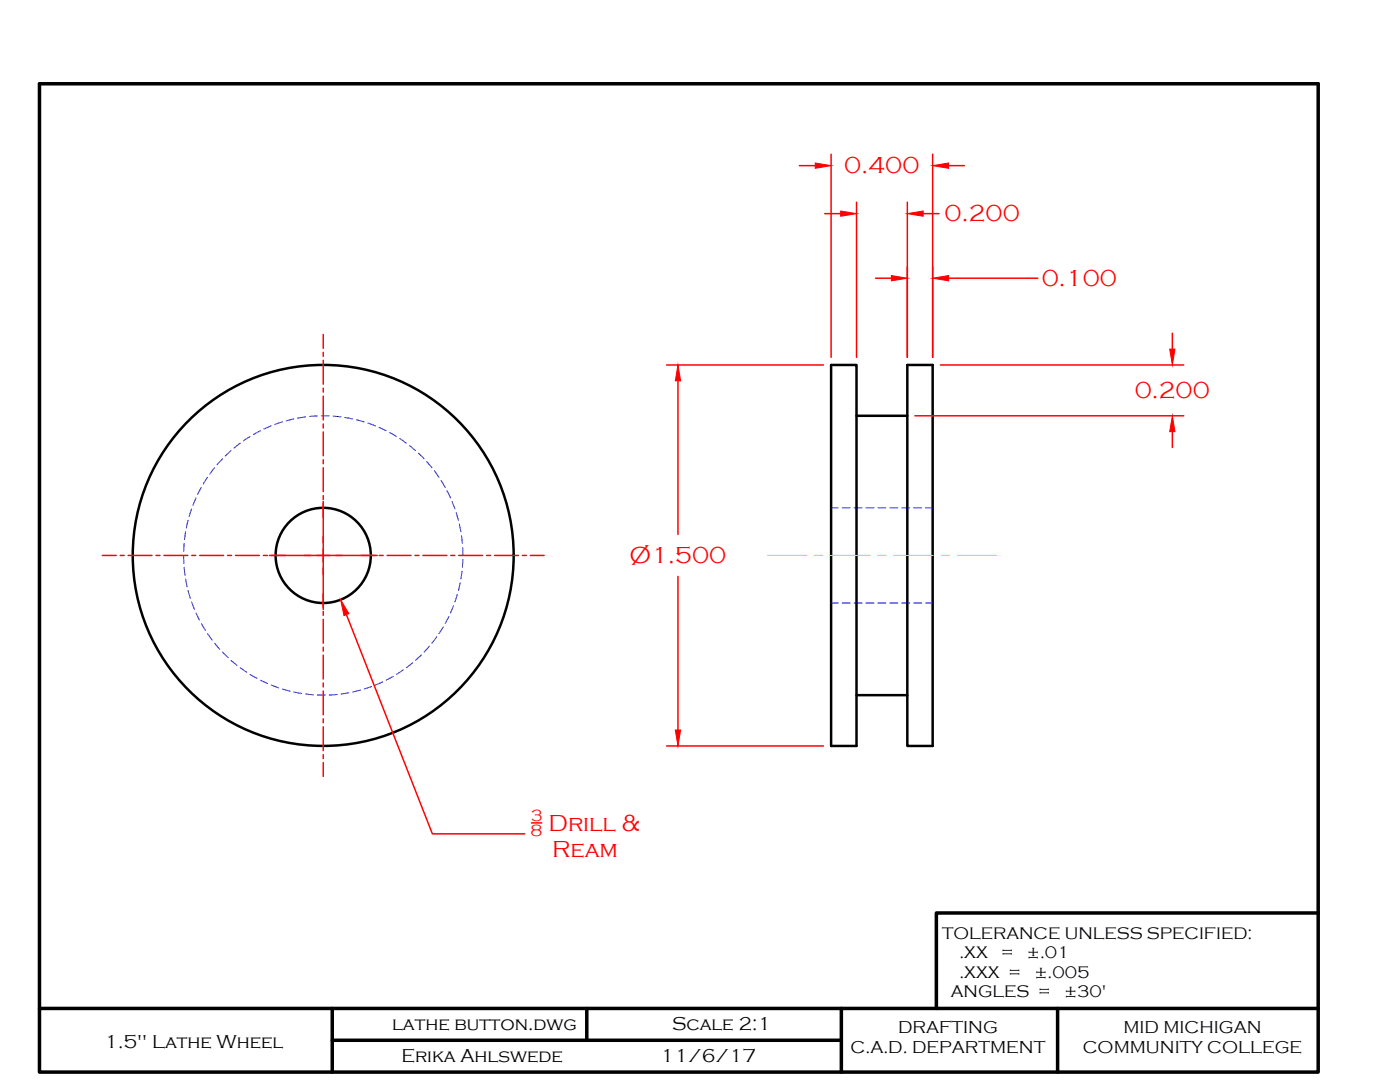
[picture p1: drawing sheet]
<svg xmlns="http://www.w3.org/2000/svg" width="279mm" height="216mm" viewBox="0 0 279 216" stroke-linecap="round" stroke-linejoin="round" font-family="sans-serif">
<!-- layer: OBJECT LINES -->
<g fill="none" stroke="#000" stroke-width=".5">
<path d="M165.9 72.8h5v76h-5zM181.1 72.8h5v76h-5zM170.9 83h10.2M170.9 138.7h10.2"/>
<circle cx="64.5" cy="110.8" r="38"/>
<circle cx="64.5" cy="110.8" r="9.5"/>
</g>
<!-- layer: HIDDEN -->
<g fill="none" stroke="#00f" stroke-width=".2">
<path d="M39.1 99.4l-.6 1.4M40.2 97.2l-.8 1.5M41.4 95.2l-.8 1.4M42.8 93.3l-.9 1.3M44.4 91.5l-1.1 1.2M46.1 89.9l-1.2 1.1M47.9 88.4l-1.2 1M49.9 87.1l-1.3 .9M52 86l-1.4 .7M54.1 85l-1.4 .6M56.3 84.2l-1.4 .5M58.6 83.6l-1.5 .4"/>
<path d="M61 83.2l-1.6 .2M63.3 83l-1.5 .1M64.1 83h1.6M66.5 83l1.6 .2M68.8 83.3l1.6 .3M71.2 83.8l1.5 .4M73.4 84.4l1.5 .6M75.6 85.3l1.5 .7M77.8 86.3l1.3 .8M79.8 87.5l1.3 .9M81.7 88.9l1.2 1M83.5 90.4l1.1 1.1"/>
<path d="M85.2 92.1l1 1.2M86.7 94l.9 1.2M88 95.9l.8 1.3M89.2 97.9l.7 1.4M36.6 110.8l.1 1.6M36.7 108.5v1.5M36.7 113.2l.2 1.6M37 106.1l-.2 1.6M37 115.6l.4 1.5M37.5 103.8l-.3 1.6M37.5 117.9l.5 1.5M38.2 101.6l-.4 1.5"/>
<path d="M90.2 100.1l.6 1.5M91 102.3l.5 1.5M91.3 118.6l-.5 1.5M91.7 104.6l.3 1.5M91.8 116.3l-.3 1.5M92.1 106.9l.2 1.6M92.2 114l-.2 1.5M92.3 109.3l.1 1.5M92.4 111.6l-.1 1.6M165.9 101.3h1.4M168.1 101.3h1.6M170.4 101.3h1.6"/>
<path d="M172.8 101.3h1.6M175.2 101.3h1.6M177.6 101.3h1.6M180 101.3h1.6M182.4 101.3h1.5M184.7 101.3h1.4M38.2 120.1l.6 1.5M39.1 122.3l.7 1.4M40.2 124.4l.8 1.4M41.4 126.4l.9 1.3M42.8 128.3l1.1 1.3M44.4 130.1l1.1 1.1"/>
<path d="M46.1 131.8l1.2 1M47.9 133.2l1.3 .9M49.9 134.6l1.4 .8M52 135.7l1.4 .7M54.1 136.7l1.5 .5M56.4 137.5l1.5 .4M58.6 138.1l1.6 .3M61 138.5l1.6 .1M63.3 138.7h1.6M67.3 138.6l-1.6 .1M69.6 138.2l-1.5 .3M71.9 137.7l-1.5 .4"/>
<path d="M74.2 137l-1.5 .5M76.4 136.1l-1.5 .6M78.5 135l-1.4 .7M80.4 133.7l-1.3 .9M82.3 132.3l-1.2 .9M84.1 130.7l-1.2 1.1M85.7 128.9l-1.1 1.2M87.2 127.1l-1 1.2M88.5 125.1l-.9 1.3M89.6 123l-.7 1.4M90.5 120.8l-.6 1.5M165.9 120.3h1.4"/>
<path d="M168.1 120.3h1.6M170.4 120.3h1.6M172.8 120.3h1.6M175.2 120.3h1.6M177.6 120.3h1.6M180 120.3h1.6M182.4 120.3h1.5M184.7 120.3h1.4"/>
</g>
<!-- layer: CENTERLINE -->
<path d="M153.2 110.8h7.7M162.5 110.8h1.6M165.7 110.8h7.9M175.2 110.8h1.6M178.4 110.8h7.9M187.9 110.8h1.6M191.1 110.8h7.7" fill="none" stroke="#0f0" stroke-width=".2"/>
<!-- layer: DIMENSIONS -->
<g fill="none" stroke="#f00" stroke-width=".3">
<path d="M159.5 33.1h3.2M165.9 30.8v40.5M186.1 30.8v40.5M189.3 33.1h3.2M164.6 42.6h3.2M170.9 40.3v31M174.7 55.5h3.2M181.1 40.3v31M184.2 42.6h3.2M189.3 55.5h17.8M64.5 66.7v2.8M64.5 70.3v.8"/>
<path d="M64.5 71.9v4.8M64.5 77.5v.7M64.5 79v4.8M133 72.8h31.3M135.3 76v30.7M187.7 72.8h48.5M234 66.5v3.2M64.5 84.6v.8M64.5 86.2v4.7M64.5 91.7v.8M64.5 93.3v4.8M64.5 98.9v.8"/>
<path d="M182.6 83h53.6M234 86.1v3.2M20.4 110.8h2.8M24 110.8h.8M25.6 110.8h4.7M31.1 110.8h.8M32.7 110.8h4.8M38.3 110.8h.8M39.9 110.8h4.7M45.4 110.8h.8M47 110.8h4.8M52.6 110.8h.8"/>
<path d="M53.7 110.8h21.6M64.5 100.1v21.5M75.7 110.8h.8M77.3 110.8h4.7M82.8 110.8h.8M84.4 110.8h4.8M90 110.8h.8M91.5 110.8h4.8M97.1 110.8h.8M98.7 110.8h4.8M104.2 110.8h.8M105.8 110.8h2.8"/>
<path d="M135.3 115v30.7M64.5 122v.8M64.5 123.6v4.7M64.5 129.1v.8M64.5 130.7v4.8M64.5 136.3v.8M64.5 137.9v4.7M69.1 122.6l17.2 43.8h18.4M64.5 143.4v.8M64.5 145v4.8M64.5 150.6v.8M64.5 152.2v2.7"/>
<path d="M133 148.8h31.3M106.1 164.2h2"/>
</g>
<g fill="#f00" stroke="#f00" stroke-width=".2">
<path d="M68 119.7l1.6 2.7-1 .4z"/>
<path d="M162.7 32.5l3.2 .6-3.2 .5z"/>
<path d="M186.1 33.1l3.2-.6v1.1z"/>
<path d="M167.8 42.1l3.1 .5-3.1 .6z"/>
<path d="M181.1 42.6l3.1-.5v1.1z"/>
<path d="M177.9 55l3.2 .5-3.2 .5z"/>
<path d="M186.1 55.5l3.2-.5v1z"/>
<path d="M234 83l.5 3.1h-1.1z"/>
<path d="M233.4 69.7h1.1l-.5 3.1z"/>
<path d="M135.3 72.8l.5 3.2h-1z"/>
<path d="M134.8 145.7h1l-.5 3.1z"/>
</g>
<!-- layer: OBJECT LINES -->
<path d="M7.9 16.7h255.2" fill="none" stroke="#000" stroke-width=".7"/>
<!-- layer: BORDER -->
<path d="M7.9 16.7v197.2h255.2v-197.2M7.9 201.2h255.2M66.3 201.2v12.7M66.3 207.6h101.6M117.1 201.2v6.4M167.9 201.2v12.7M211.1 201.2v12.7" fill="none" stroke="#000" stroke-width=".7"/>
<!-- layer: OBJECT LINES -->
<path d="M7.9 16.7h255.2v184.5h-255.2z" fill="none" stroke="#000" stroke-width=".2"/>
<!-- layer: Title Block -->
<path d="M263.1 182.2h-76.2v19" fill="none" stroke="#000" stroke-width=".7"/>
<g font-size="4.8" fill="#f00">
<text x="168.5" y="34.6">0.400</text>
<text x="188.5" y="44.1">0.200</text>
<text x="207.9" y="57.1">0.100</text>
<text x="226.5" y="79.4">0.200</text>
<text x="125.6" y="112.3">Ø1.500</text>
<text x="109.4" y="165.8">Drill &amp;</text>
<text x="110.2" y="171.1">Ream</text>
</g>
<g font-size="3.8">
<text x="20.9" y="209.1">1.5&quot; Lathe Wheel</text>
<text x="78.3" y="205.6">lathe button.dwg</text>
<text x="134.1" y="205.6">Scale 2:1</text>
<text x="80.1" y="212">Erika Ahlswede</text>
<text x="131.8" y="212">11/6/17</text>
</g>
<g font-size="3.5">
<text x="179.2" y="206.2">DRAFTING</text>
<text x="224.2" y="206.2">MID MICHIGAN</text>
<text x="169.7" y="210.1">C.A.D. DEPARTMENT</text>
<text x="216.1" y="210.1">COMMUNITY COLLEGE</text>
</g>
<g font-size="3.4">
<text x="188" y="187.3">TOLERANCE UNLESS SPECIFIED:</text>
<text x="191.5" y="191.1">.XX</text>
<text x="199.7" y="191.1">=</text>
<text x="204.9" y="191.1">±.01</text>
<text x="191.5" y="195.1">.XXX =</text>
<text x="206.4" y="195.1">±.005</text>
<text x="189.8" y="199">ANGLES =</text>
<text x="212.3" y="199">±30'</text>
</g>
<g font-size="3.3" fill="#f00">
<text x="105.9" y="166.9">8</text>
<text x="105.9" y="163.8">3</text>
</g>
</svg>
